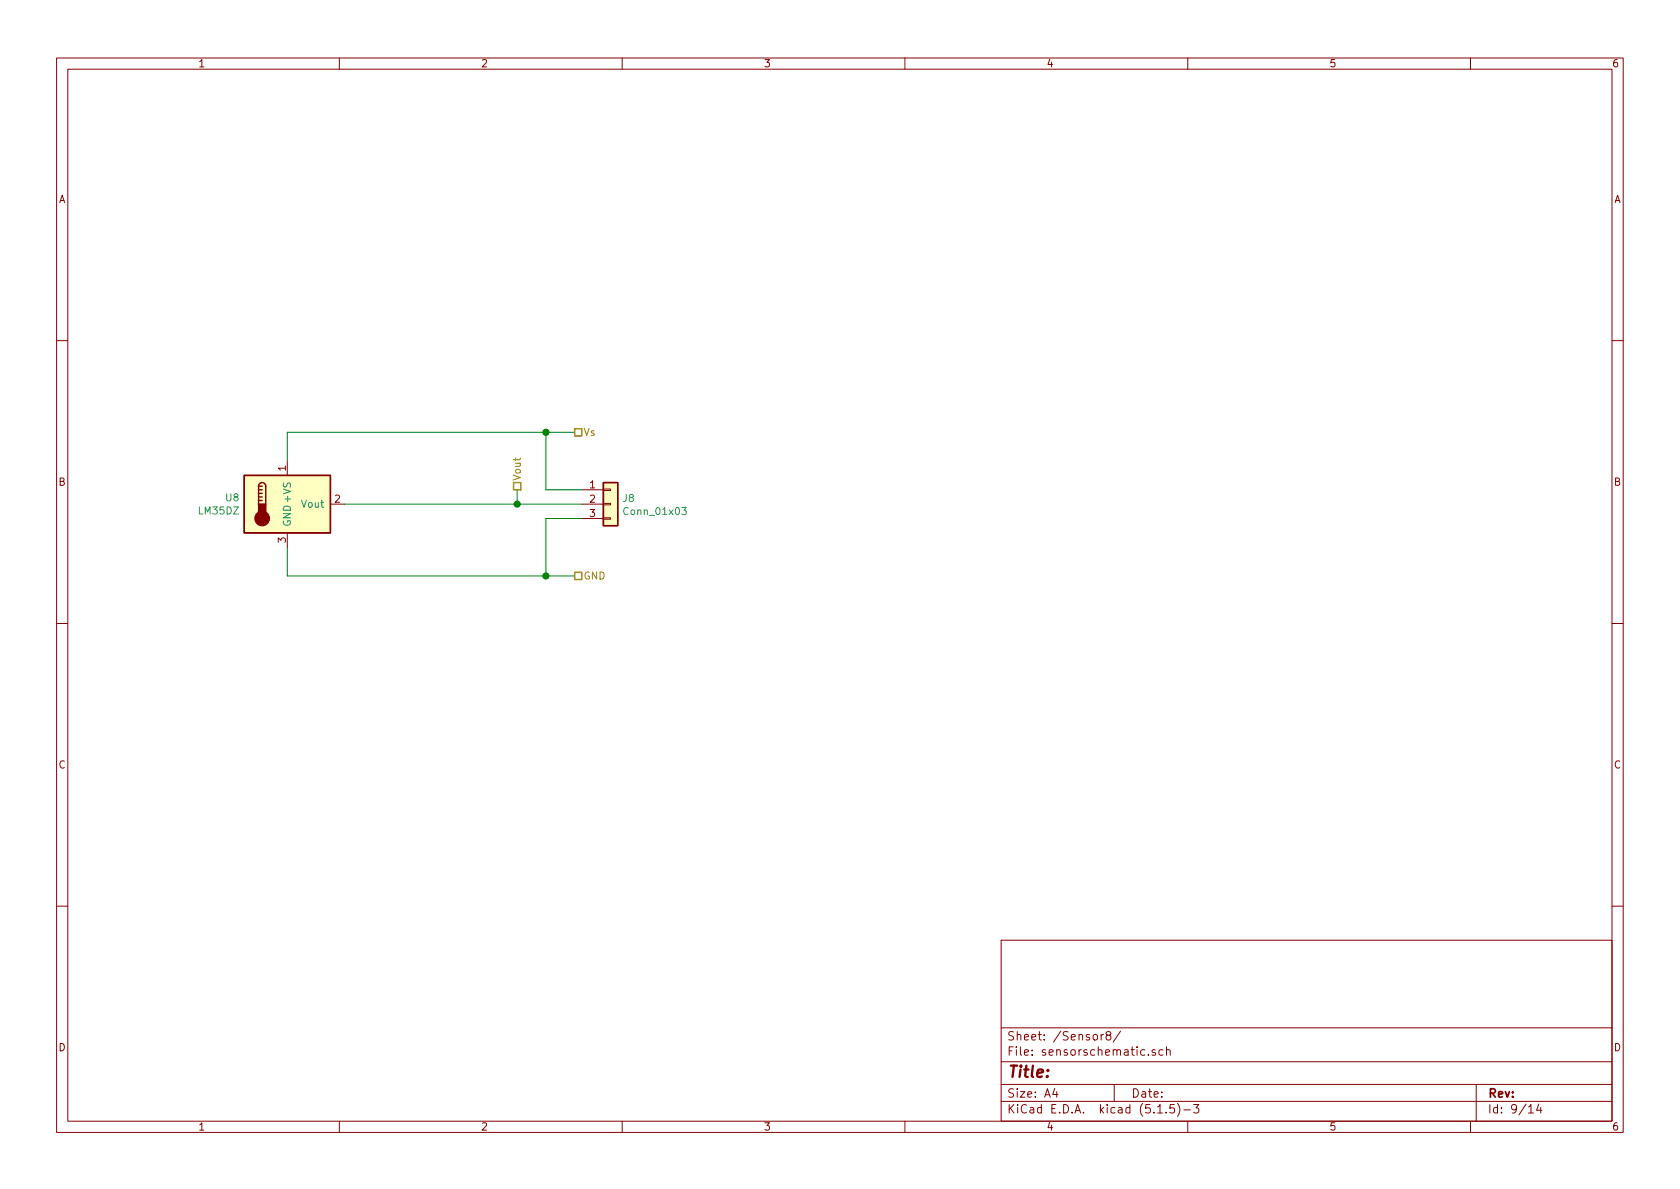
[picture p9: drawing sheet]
<svg xmlns="http://www.w3.org/2000/svg" width="297mm" height="210mm" viewBox="0 0 297 210" stroke-linecap="round" stroke-linejoin="round" font-family="sans-serif">
<g fill="none" stroke="#840000" stroke-width=".18">
<path d="M10 10.3h277v189.9h-277zM12 12.2h273v186.1h-273zM60 10.3v1.9M110 10.3v1.9M160 10.3v1.9M210 10.3v1.9M260 10.3v1.9M10 60.2h2M285 60.2h2M50.8 81.5v2.6M50.8 94.2v2.6M58.4 89.1h2.6"/>
<path d="M102.9 89.1h3.8M102.9 86.6h3.8M102.9 91.7h3.8M106.7 91.6h1.2v.2h-1.2zM106.7 86.5h1.2v.2h-1.2zM106.7 89h1.2v.3h-1.2zM10 110.3h2M285 110.3h2M10 160.2h2M177 166.3h108v32h-108zM285 160.2h2M60 198.3v1.9"/>
<path d="M110 198.3v1.9M160 198.3v1.9M177 194.8h108M177 191.8h108M177 187.8h108M177 181.8h108M186.5 192.5l-.4 1h1M186.8 193v1M194.7 182.9v1M195.1 182.9l-.4 .3M195.8 183.1l-.2-.3 .1-.3a.48 .48 0 0 1 .7 .2l-.1 .3a.52 .52 0 0 0-.7 .2 .52 .52 0 0 0 .1 .6l.4 .1 .2-.1a.48 .48 0 0 0 0-.7h-.2M197 191.8v3"/>
<path d="M198.1 182.3l-1.3 2M203 186.5v.1M204.3 185.7a.37 .37 0 0 0-.6 .1l.1 .2 .5 .2v.1l-.2 .3-.4-.1M204.7 196.8h.8M205.6 185.7l-.4-.1-.3 .3 .1 .6 .2 .1 .4-.1M206.2 196.7v.1M206.2 185.7h.1a.37 .37 0 0 1 .6 .1v.8M206.2 185.1v1.5M207.6 195.3h-.7l-.1 .7 .2-.1 .5 .1 .2 .2-.1 .5-.2 .1-.6-.1M208.2 195.1a1.71 1.71 0 0 1 0 2.3M209.3 196.3h1.2M210 198.3v1.9"/>
<path d="M211 195.3h1l-.5 .6 .4 .1v.7l-.2 .1-.7-.1M260 198.3v1.9M261 191.8v6.5M270.3 195.8l.4-.5v1.5M270.3 196.8h.8M272.1 195.2l-.4 1.1h.9M272.4 195.8v1"/>
</g>
<g fill="#ffffc2" stroke="#ffffc2" stroke-width=".18">
<path d="M43.2 84.1h15.2v10.1h-15.2z"/>
<path d="M106.7 85.3h2.5v7.7h-2.5z"/>
</g>
<path d="M43.2 84.1h15.2v10.1h-15.2zM45.7 86a.63 .63 0 0 1 .7-.7 .63 .63 0 0 1 .6 .7v3.1M45.7 88.5h.7M45.7 87.9h.7M45.7 87.2h.7M45.7 86.6h.7M45.7 86v3.1M45.7 86h.7M106.7 85.3h2.5v7.7h-2.5z" fill="none" stroke="#840000" stroke-width=".25"/>
<g fill="#840000" stroke="#840000" stroke-width=".25">
<path d="M45.7 89.1h1.3v2h-1.3z"/>
<circle cx="46.4" cy="91.7" r="1.27"/>
</g>
<path d="M120.5 89.7h.8l-.4 .5 .4 .1-.1 .7h-.4l-.3-.1" fill="none" stroke="#008484" stroke-width=".18"/>
<path d="M96.5 76.4v10.2h6.4M101.6 76.4h-50.8v5.1M50.8 96.8v5h50.8M61 89.1h41.9M91.4 86.6v2.5M102.9 91.7h-6.4v10.1" fill="none" stroke="#008400" stroke-width=".18"/>
<path d="M101.6 75.8h1.3v1.3h-1.3zM90.8 85.3h1.3v1.3h-1.3zM101.6 101.2h1.3v1.3h-1.3z" fill="none" stroke="#848400" stroke-width=".25"/>
<g fill="#008400" stroke="#008400" stroke-width=".25">
<circle cx="96.5" cy="76.4" r=".51"/>
<circle cx="96.5" cy="101.8" r=".51"/>
<circle cx="91.4" cy="89.1" r=".51"/>
</g>
<text font-size="2.8" fill="#840000" x="178" y="190.5">Title:</text>
<g font-size="2.1" fill="#840000">
<text x="178" y="184">Sheet: /Sensor8/</text>
<text x="178" y="186.7">File: sensorschematic.sch</text>
<text x="178" y="196.9">KiCad E.D.A. kicad (5.1.5)-3</text>
<text x="178" y="194.1">Size: A4</text>
<text x="200" y="194.1">Date:</text>
<text x="263" y="194.1">Rev:</text>
<text x="263" y="196.9">Id: 9/14</text>
</g>
<g font-size="1.8" fill="#840000">
<text x="35" y="11.9">1</text>
<text x="85" y="11.9">2</text>
<text x="135" y="11.9">3</text>
<text x="185" y="11.9">4</text>
<text x="235" y="11.9">5</text>
<text x="285" y="11.9">6</text>
<text x="10.4" y="35.9">A</text>
<text x="285.4" y="35.9">A</text>
<text x="50.5" y="83.3" transform="rotate(-90 50.5 83.3)">1</text>
<text x="10.4" y="85.9">B</text>
<text x="59.2" y="88.9">2</text>
<text x="104.3" y="86.4">1</text>
<text x="104.3" y="88.9">2</text>
<text x="285.4" y="85.9">B</text>
<text x="50.5" y="96" transform="rotate(-90 50.5 96)">3</text>
<text x="104.3" y="91.4">3</text>
<text x="10.4" y="135.9">C</text>
<text x="285.4" y="135.9">C</text>
<text x="10.4" y="185.9">D</text>
<text x="285.4" y="185.9">D</text>
<text x="35" y="199.9">1</text>
<text x="85" y="199.9">2</text>
<text x="135" y="199.9">3</text>
<text x="185" y="199.9">4</text>
<text x="235" y="199.9">5</text>
<text x="285" y="199.9">6</text>
</g>
<g font-size="1.8" fill="#848400">
<text x="103.1" y="77.1">Vs</text>
<text x="92.1" y="85.1" transform="rotate(-90 92.1 85.1)">Vout</text>
<text x="103.1" y="102.5">GND</text>
</g>
<g font-size="1.8" fill="#008484">
<text x="40" y="88.7">U8</text>
<text x="53.5" y="89.8">Vout</text>
<text x="110.2" y="88.8">J8</text>
<text x="35.2" y="91">LM35DZ</text>
<text x="51.4" y="93.2" transform="rotate(-90 51.4 93.2)">GND +VS</text>
<text x="110.6" y="91.1">Conn_01x03</text>
</g>
</svg>
